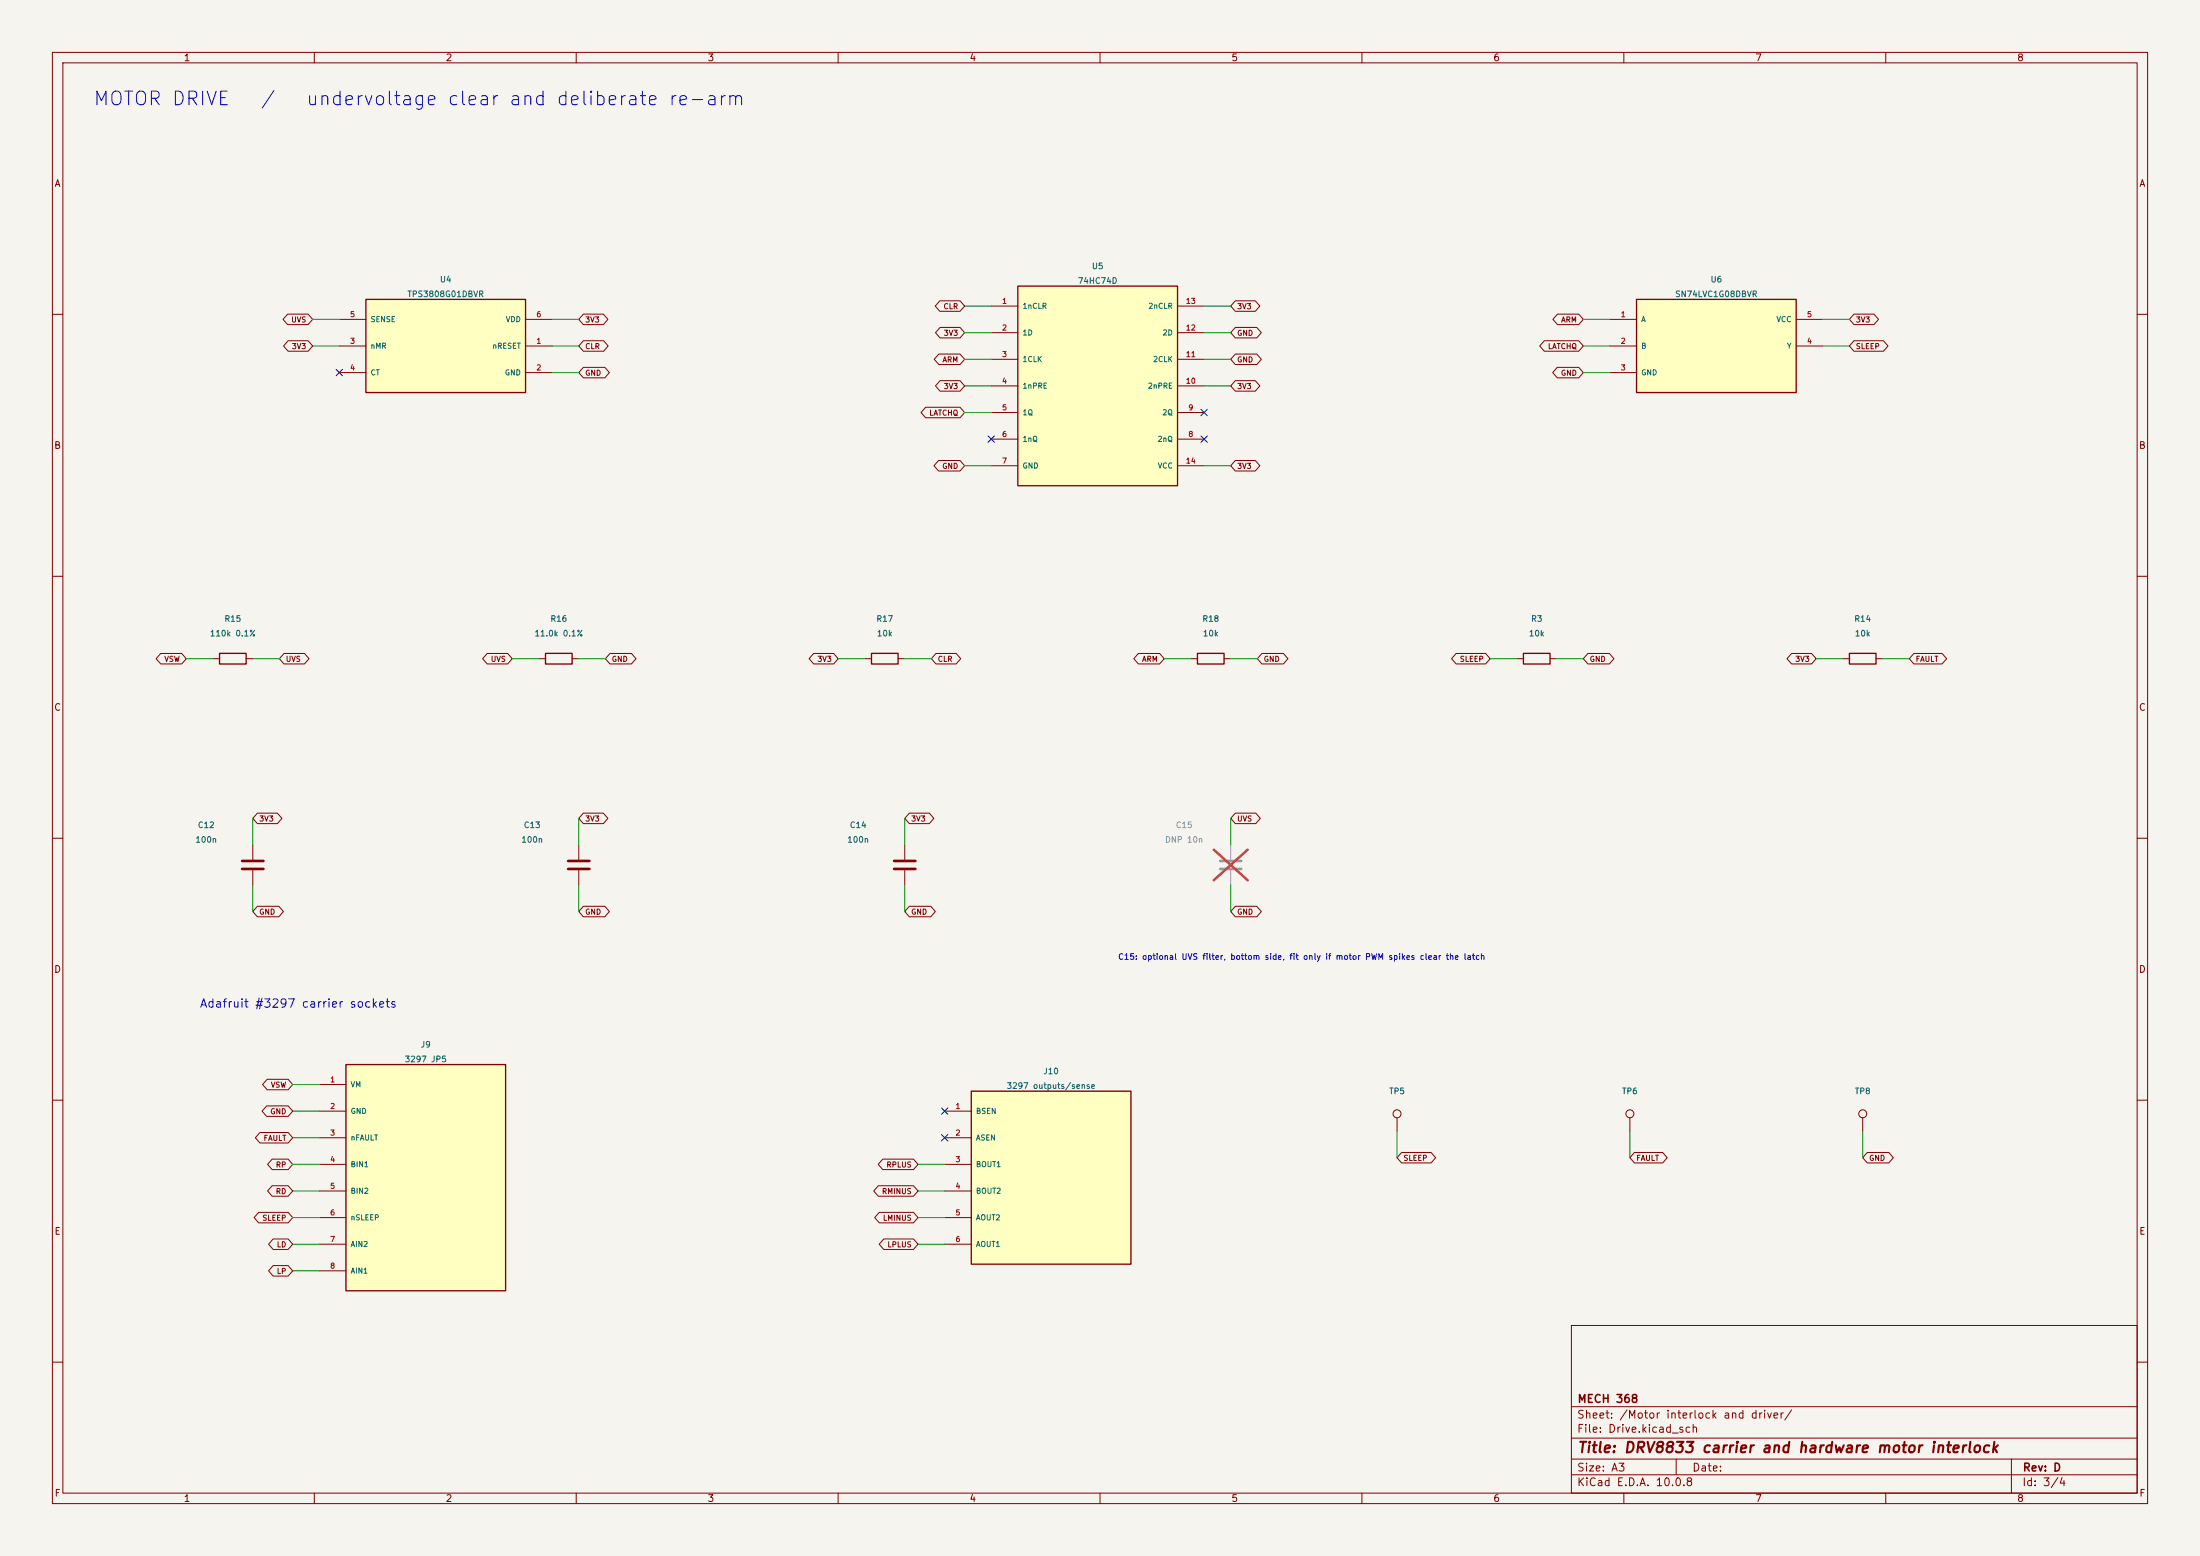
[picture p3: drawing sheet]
(kicad_sch
(version 20250114)
(generator "eeschema")
(paper "A3")
(title_block (title "DRV8833 carrier and hardware motor interlock") (rev "D") (company "MECH 368"))
(lib_symbols (symbol "Connector:TestPoint" (pin_numbers (hide yes)) (pin_names (offset 0.762) (hide yes)) (exclude_from_sim no) (in_bom yes) (on_board yes) (property "Reference" "TP" (at 0 6.858 0) (effects (font (size 1.27 1.27)))) (property "Value" "TestPoint" (at 0 5.08 0) (effects (font (size 1.27 1.27)))) (property "Footprint" "" (at 5.08 0 0) (effects (font (size 1.27 1.27)) (hide yes))) (property "Datasheet" "~" (at 5.08 0 0) (effects (font (size 1.27 1.27)) (hide yes))) (property "Description" "test point" (at 0 0 0) (effects (font (size 1.27 1.27)) (hide yes))) (property "ki_keywords" "test point tp" (at 0 0 0) (effects (font (size 1.27 1.27)) (hide yes))) (property "ki_fp_filters" "Pin* Test*" (at 0 0 0) (effects (font (size 1.27 1.27)) (hide yes))) (symbol "TestPoint_0_1" (circle (center 0 3.302) (radius 0.762) (stroke (width 0) (type default)) (fill (type none)))) (symbol "TestPoint_1_1" (pin passive line (at 0 0 90) (length 2.54) (name "1" (effects (font (size 1.27 1.27)))) (number "1" (effects (font (size 1.27 1.27)))))) (embedded_fonts no)) (symbol "Device:C" (pin_numbers (hide yes)) (pin_names (offset 0.254)) (exclude_from_sim no) (in_bom yes) (on_board yes) (property "Reference" "C" (at 0.635 2.54 0) (effects (font (size 1.27 1.27)) (justify left))) (property "Value" "C" (at 0.635 -2.54 0) (effects (font (size 1.27 1.27)) (justify left))) (property "Footprint" "" (at 0.9652 -3.81 0) (effects (font (size 1.27 1.27)) (hide yes))) (property "Datasheet" "~" (at 0 0 0) (effects (font (size 1.27 1.27)) (hide yes))) (property "Description" "Unpolarized capacitor" (at 0 0 0) (effects (font (size 1.27 1.27)) (hide yes))) (property "ki_keywords" "cap capacitor" (at 0 0 0) (effects (font (size 1.27 1.27)) (hide yes))) (property "ki_fp_filters" "C_*" (at 0 0 0) (effects (font (size 1.27 1.27)) (hide yes))) (symbol "C_0_1" (polyline (pts (xy -2.032 0.762) (xy 2.032 0.762)) (stroke (width 0.508) (type default)) (fill (type none))) (polyline (pts (xy -2.032 -0.762) (xy 2.032 -0.762)) (stroke (width 0.508) (type default)) (fill (type none)))) (symbol "C_1_1" (pin passive line (at 0 3.81 270) (length 2.794) (name "~" (effects (font (size 1.27 1.27)))) (number "1" (effects (font (size 1.27 1.27))))) (pin passive line (at 0 -3.81 90) (length 2.794) (name "~" (effects (font (size 1.27 1.27)))) (number "2" (effects (font (size 1.27 1.27)))))) (embedded_fonts no)) (symbol "Device:R" (pin_numbers (hide yes)) (pin_names (offset 0)) (exclude_from_sim no) (in_bom yes) (on_board yes) (property "Reference" "R" (at 2.032 0 90) (effects (font (size 1.27 1.27)))) (property "Value" "R" (at 0 0 90) (effects (font (size 1.27 1.27)))) (property "Footprint" "" (at -1.778 0 90) (effects (font (size 1.27 1.27)) (hide yes))) (property "Datasheet" "~" (at 0 0 0) (effects (font (size 1.27 1.27)) (hide yes))) (property "Description" "Resistor" (at 0 0 0) (effects (font (size 1.27 1.27)) (hide yes))) (property "ki_keywords" "R res resistor" (at 0 0 0) (effects (font (size 1.27 1.27)) (hide yes))) (property "ki_fp_filters" "R_*" (at 0 0 0) (effects (font (size 1.27 1.27)) (hide yes))) (symbol "R_0_1" (rectangle (start -1.016 -2.54) (end 1.016 2.54) (stroke (width 0.254) (type default)) (fill (type none)))) (symbol "R_1_1" (pin passive line (at 0 3.81 270) (length 1.27) (name "~" (effects (font (size 1.27 1.27)))) (number "1" (effects (font (size 1.27 1.27))))) (pin passive line (at 0 -3.81 90) (length 1.27) (name "~" (effects (font (size 1.27 1.27)))) (number "2" (effects (font (size 1.27 1.27)))))) (embedded_fonts no)) (symbol "Robot:DRV8833_control" (pin_names (offset 0.8)) (exclude_from_sim no) (in_bom yes) (on_board yes) (property "Reference" "U" (at 0.0 -26.67 0) (effects (font (size 1.1 1.1)))) (property "Value" "DRV8833_control" (at 0.0 -24.13 0) (effects (font (size 1.1 1.1)))) (property "Footprint" "" (at 0.0 0.0 0) (effects (font (size 1.1 1.1)) (hide yes))) (property "Datasheet" "" (at 0.0 0.0 0) (effects (font (size 1.1 1.1)) (hide yes))) (symbol "DRV8833_control_0_1" (rectangle (start -15.24 21.59) (end 15.24 -21.59) (stroke (width 0.254) (type default)) (fill (type background)))) (symbol "DRV8833_control_1_1" (pin passive line (at -20.32 17.78 0) (length 5.08) (name "VM" (effects (font (size 1 1)))) (number "1" (effects (font (size 1 1))))) (pin passive line (at -20.32 12.7 0) (length 5.08) (name "GND" (effects (font (size 1 1)))) (number "2" (effects (font (size 1 1))))) (pin passive line (at -20.32 7.62 0) (length 5.08) (name "nFAULT" (effects (font (size 1 1)))) (number "3" (effects (font (size 1 1))))) (pin passive line (at -20.32 2.54 0) (length 5.08) (name "BIN1" (effects (font (size 1 1)))) (number "4" (effects (font (size 1 1))))) (pin passive line (at -20.32 -2.54 0) (length 5.08) (name "BIN2" (effects (font (size 1 1)))) (number "5" (effects (font (size 1 1))))) (pin passive line (at -20.32 -7.62 0) (length 5.08) (name "nSLEEP" (effects (font (size 1 1)))) (number "6" (effects (font (size 1 1))))) (pin passive line (at -20.32 -12.7 0) (length 5.08) (name "AIN2" (effects (font (size 1 1)))) (number "7" (effects (font (size 1 1))))) (pin passive line (at -20.32 -17.78 0) (length 5.08) (name "AIN1" (effects (font (size 1 1)))) (number "8" (effects (font (size 1 1))))))) (symbol "Robot:DRV8833_output" (pin_names (offset 0.8)) (exclude_from_sim no) (in_bom yes) (on_board yes) (property "Reference" "U" (at 0.0 -21.59 0) (effects (font (size 1.1 1.1)))) (property "Value" "DRV8833_output" (at 0.0 -19.05 0) (effects (font (size 1.1 1.1)))) (property "Footprint" "" (at 0.0 0.0 0) (effects (font (size 1.1 1.1)) (hide yes))) (property "Datasheet" "" (at 0.0 0.0 0) (effects (font (size 1.1 1.1)) (hide yes))) (symbol "DRV8833_output_0_1" (rectangle (start -15.24 16.51) (end 15.24 -16.51) (stroke (width 0.254) (type default)) (fill (type background)))) (symbol "DRV8833_output_1_1" (pin passive line (at -20.32 12.7 0) (length 5.08) (name "BSEN" (effects (font (size 1 1)))) (number "1" (effects (font (size 1 1))))) (pin passive line (at -20.32 7.62 0) (length 5.08) (name "ASEN" (effects (font (size 1 1)))) (number "2" (effects (font (size 1 1))))) (pin passive line (at -20.32 2.54 0) (length 5.08) (name "BOUT1" (effects (font (size 1 1)))) (number "3" (effects (font (size 1 1))))) (pin passive line (at -20.32 -2.54 0) (length 5.08) (name "BOUT2" (effects (font (size 1 1)))) (number "4" (effects (font (size 1 1))))) (pin passive line (at -20.32 -7.62 0) (length 5.08) (name "AOUT2" (effects (font (size 1 1)))) (number "5" (effects (font (size 1 1))))) (pin passive line (at -20.32 -12.7 0) (length 5.08) (name "AOUT1" (effects (font (size 1 1)))) (number "6" (effects (font (size 1 1))))))) (symbol "Robot:HC74" (pin_names (offset 0.8)) (exclude_from_sim no) (in_bom yes) (on_board yes) (property "Reference" "U" (at 0.0 -24.13 0) (effects (font (size 1.1 1.1)))) (property "Value" "HC74" (at 0.0 -21.59 0) (effects (font (size 1.1 1.1)))) (property "Footprint" "" (at 0.0 0.0 0) (effects (font (size 1.1 1.1)) (hide yes))) (property "Datasheet" "" (at 0.0 0.0 0) (effects (font (size 1.1 1.1)) (hide yes))) (symbol "HC74_0_1" (rectangle (start -15.24 19.05) (end 15.24 -19.05) (stroke (width 0.254) (type default)) (fill (type background)))) (symbol "HC74_1_1" (pin passive line (at -20.32 15.24 0) (length 5.08) (name "1nCLR" (effects (font (size 1 1)))) (number "1" (effects (font (size 1 1))))) (pin passive line (at -20.32 10.16 0) (length 5.08) (name "1D" (effects (font (size 1 1)))) (number "2" (effects (font (size 1 1))))) (pin passive line (at -20.32 5.08 0) (length 5.08) (name "1CLK" (effects (font (size 1 1)))) (number "3" (effects (font (size 1 1))))) (pin passive line (at -20.32 0.0 0) (length 5.08) (name "1nPRE" (effects (font (size 1 1)))) (number "4" (effects (font (size 1 1))))) (pin passive line (at -20.32 -5.08 0) (length 5.08) (name "1Q" (effects (font (size 1 1)))) (number "5" (effects (font (size 1 1))))) (pin passive line (at -20.32 -10.16 0) (length 5.08) (name "1nQ" (effects (font (size 1 1)))) (number "6" (effects (font (size 1 1))))) (pin passive line (at -20.32 -15.24 0) (length 5.08) (name "GND" (effects (font (size 1 1)))) (number "7" (effects (font (size 1 1))))) (pin passive line (at 20.32 15.24 180) (length 5.08) (name "2nCLR" (effects (font (size 1 1)))) (number "13" (effects (font (size 1 1))))) (pin passive line (at 20.32 10.16 180) (length 5.08) (name "2D" (effects (font (size 1 1)))) (number "12" (effects (font (size 1 1))))) (pin passive line (at 20.32 5.08 180) (length 5.08) (name "2CLK" (effects (font (size 1 1)))) (number "11" (effects (font (size 1 1))))) (pin passive line (at 20.32 0.0 180) (length 5.08) (name "2nPRE" (effects (font (size 1 1)))) (number "10" (effects (font (size 1 1))))) (pin passive line (at 20.32 -5.08 180) (length 5.08) (name "2Q" (effects (font (size 1 1)))) (number "9" (effects (font (size 1 1))))) (pin passive line (at 20.32 -10.16 180) (length 5.08) (name "2nQ" (effects (font (size 1 1)))) (number "8" (effects (font (size 1 1))))) (pin passive line (at 20.32 -15.24 180) (length 5.08) (name "VCC" (effects (font (size 1 1)))) (number "14" (effects (font (size 1 1))))))) (symbol "Robot:LVC1G08" (pin_names (offset 0.8)) (exclude_from_sim no) (in_bom yes) (on_board yes) (property "Reference" "U" (at 0.0 -13.97 0) (effects (font (size 1.1 1.1)))) (property "Value" "LVC1G08" (at 0.0 -11.43 0) (effects (font (size 1.1 1.1)))) (property "Footprint" "" (at 0.0 0.0 0) (effects (font (size 1.1 1.1)) (hide yes))) (property "Datasheet" "" (at 0.0 0.0 0) (effects (font (size 1.1 1.1)) (hide yes))) (symbol "LVC1G08_0_1" (rectangle (start -15.24 8.89) (end 15.24 -8.89) (stroke (width 0.254) (type default)) (fill (type background)))) (symbol "LVC1G08_1_1" (pin input line (at -20.32 5.08 0) (length 5.08) (name "A" (effects (font (size 1 1)))) (number "1" (effects (font (size 1 1))))) (pin input line (at -20.32 0.0 0) (length 5.08) (name "B" (effects (font (size 1 1)))) (number "2" (effects (font (size 1 1))))) (pin passive line (at -20.32 -5.08 0) (length 5.08) (name "GND" (effects (font (size 1 1)))) (number "3" (effects (font (size 1 1))))) (pin passive line (at 20.32 5.08 180) (length 5.08) (name "VCC" (effects (font (size 1 1)))) (number "5" (effects (font (size 1 1))))) (pin output line (at 20.32 0.0 180) (length 5.08) (name "Y" (effects (font (size 1 1)))) (number "4" (effects (font (size 1 1))))))) (symbol "Robot:TPS3808G01" (pin_names (offset 0.8)) (exclude_from_sim no) (in_bom yes) (on_board yes) (property "Reference" "U" (at 0.0 -13.97 0) (effects (font (size 1.1 1.1)))) (property "Value" "TPS3808G01" (at 0.0 -11.43 0) (effects (font (size 1.1 1.1)))) (property "Footprint" "" (at 0.0 0.0 0) (effects (font (size 1.1 1.1)) (hide yes))) (property "Datasheet" "" (at 0.0 0.0 0) (effects (font (size 1.1 1.1)) (hide yes))) (symbol "TPS3808G01_0_1" (rectangle (start -15.24 8.89) (end 15.24 -8.89) (stroke (width 0.254) (type default)) (fill (type background)))) (symbol "TPS3808G01_1_1" (pin input line (at -20.32 5.08 0) (length 5.08) (name "SENSE" (effects (font (size 1 1)))) (number "5" (effects (font (size 1 1))))) (pin input line (at -20.32 0.0 0) (length 5.08) (name "nMR" (effects (font (size 1 1)))) (number "3" (effects (font (size 1 1))))) (pin passive line (at -20.32 -5.08 0) (length 5.08) (name "CT" (effects (font (size 1 1)))) (number "4" (effects (font (size 1 1))))) (pin passive line (at 20.32 5.08 180) (length 5.08) (name "VDD" (effects (font (size 1 1)))) (number "6" (effects (font (size 1 1))))) (pin open_collector line (at 20.32 0.0 180) (length 5.08) (name "nRESET" (effects (font (size 1 1)))) (number "1" (effects (font (size 1 1))))) (pin passive line (at 20.32 -5.08 180) (length 5.08) (name "GND" (effects (font (size 1 1)))) (number "2" (effects (font (size 1 1))))))))
(text "MOTOR DRIVE   /   undervoltage clear and deliberate re-arm" (at 17.78 19.05 0) (effects (font (size 2.6 2.6)) (justify left)))
(wire (pts (xy 64.77 60.96) (xy 59.69 60.96)) (stroke (width 0) (type default)))
(global_label "UVS" (shape bidirectional) (at 59.69 60.96 180) (effects (font (size 1 1)) (justify right)))
(wire (pts (xy 64.77 66.04) (xy 59.69 66.04)) (stroke (width 0) (type default)))
(global_label "3V3" (shape bidirectional) (at 59.69 66.04 180) (effects (font (size 1 1)) (justify right)))
(no_connect (at 64.77 71.12))
(wire (pts (xy 105.41 60.96) (xy 110.49 60.96)) (stroke (width 0) (type default)))
(global_label "3V3" (shape bidirectional) (at 110.49 60.96 0) (effects (font (size 1 1)) (justify left)))
(wire (pts (xy 105.41 66.04) (xy 110.49 66.04)) (stroke (width 0) (type default)))
(global_label "CLR" (shape bidirectional) (at 110.49 66.04 0) (effects (font (size 1 1)) (justify left)))
(wire (pts (xy 105.41 71.12) (xy 110.49 71.12)) (stroke (width 0) (type default)))
(global_label "GND" (shape bidirectional) (at 110.49 71.12 0) (effects (font (size 1 1)) (justify left)))
(symbol (lib_id "Robot:TPS3808G01") (at 85.09 66.04 0) (unit 1) (exclude_from_sim no) (in_bom yes) (on_board yes) (dnp no) (property "Reference" "U4" (at 85.09 53.34 0) (effects (font (size 1.1 1.1)))) (property "Value" "TPS3808G01DBVR" (at 85.09 56.134 0) (effects (font (size 1.1 1.1)))) (property "Footprint" "Package_TO_SOT_SMD:SOT-23-6" (at 85.09 66.04 0) (effects (font (size 1.1 1.1)) (hide yes))) (pin "5") (pin "3") (pin "4") (pin "6") (pin "1") (pin "2"))
(wire (pts (xy 189.23 58.42) (xy 184.15 58.42)) (stroke (width 0) (type default)))
(global_label "CLR" (shape bidirectional) (at 184.15 58.42 180) (effects (font (size 1 1)) (justify right)))
(wire (pts (xy 189.23 63.5) (xy 184.15 63.5)) (stroke (width 0) (type default)))
(global_label "3V3" (shape bidirectional) (at 184.15 63.5 180) (effects (font (size 1 1)) (justify right)))
(wire (pts (xy 189.23 68.58) (xy 184.15 68.58)) (stroke (width 0) (type default)))
(global_label "ARM" (shape bidirectional) (at 184.15 68.58 180) (effects (font (size 1 1)) (justify right)))
(wire (pts (xy 189.23 73.66) (xy 184.15 73.66)) (stroke (width 0) (type default)))
(global_label "3V3" (shape bidirectional) (at 184.15 73.66 180) (effects (font (size 1 1)) (justify right)))
(wire (pts (xy 189.23 78.74) (xy 184.15 78.74)) (stroke (width 0) (type default)))
(global_label "LATCHQ" (shape bidirectional) (at 184.15 78.74 180) (effects (font (size 1 1)) (justify right)))
(no_connect (at 189.23 83.82))
(wire (pts (xy 189.23 88.9) (xy 184.15 88.9)) (stroke (width 0) (type default)))
(global_label "GND" (shape bidirectional) (at 184.15 88.9 180) (effects (font (size 1 1)) (justify right)))
(wire (pts (xy 229.87 58.42) (xy 234.95 58.42)) (stroke (width 0) (type default)))
(global_label "3V3" (shape bidirectional) (at 234.95 58.42 0) (effects (font (size 1 1)) (justify left)))
(wire (pts (xy 229.87 63.5) (xy 234.95 63.5)) (stroke (width 0) (type default)))
(global_label "GND" (shape bidirectional) (at 234.95 63.5 0) (effects (font (size 1 1)) (justify left)))
(wire (pts (xy 229.87 68.58) (xy 234.95 68.58)) (stroke (width 0) (type default)))
(global_label "GND" (shape bidirectional) (at 234.95 68.58 0) (effects (font (size 1 1)) (justify left)))
(wire (pts (xy 229.87 73.66) (xy 234.95 73.66)) (stroke (width 0) (type default)))
(global_label "3V3" (shape bidirectional) (at 234.95 73.66 0) (effects (font (size 1 1)) (justify left)))
(no_connect (at 229.87 78.74))
(no_connect (at 229.87 83.82))
(wire (pts (xy 229.87 88.9) (xy 234.95 88.9)) (stroke (width 0) (type default)))
(global_label "3V3" (shape bidirectional) (at 234.95 88.9 0) (effects (font (size 1 1)) (justify left)))
(symbol (lib_id "Robot:HC74") (at 209.55 73.66 0) (unit 1) (exclude_from_sim no) (in_bom yes) (on_board yes) (dnp no) (property "Reference" "U5" (at 209.55 50.8 0) (effects (font (size 1.1 1.1)))) (property "Value" "74HC74D" (at 209.55 53.594 0) (effects (font (size 1.1 1.1)))) (property "Footprint" "Package_SO:SOIC-14_3.9x8.7mm_P1.27mm" (at 209.55 73.66 0) (effects (font (size 1.1 1.1)) (hide yes))) (pin "1") (pin "2") (pin "3") (pin "4") (pin "5") (pin "6") (pin "7") (pin "13") (pin "12") (pin "11") (pin "10") (pin "9") (pin "8") (pin "14"))
(wire (pts (xy 307.34 60.96) (xy 302.26 60.96)) (stroke (width 0) (type default)))
(global_label "ARM" (shape bidirectional) (at 302.26 60.96 180) (effects (font (size 1 1)) (justify right)))
(wire (pts (xy 307.34 66.04) (xy 302.26 66.04)) (stroke (width 0) (type default)))
(global_label "LATCHQ" (shape bidirectional) (at 302.26 66.04 180) (effects (font (size 1 1)) (justify right)))
(wire (pts (xy 307.34 71.12) (xy 302.26 71.12)) (stroke (width 0) (type default)))
(global_label "GND" (shape bidirectional) (at 302.26 71.12 180) (effects (font (size 1 1)) (justify right)))
(wire (pts (xy 347.98 60.96) (xy 353.06 60.96)) (stroke (width 0) (type default)))
(global_label "3V3" (shape bidirectional) (at 353.06 60.96 0) (effects (font (size 1 1)) (justify left)))
(wire (pts (xy 347.98 66.04) (xy 353.06 66.04)) (stroke (width 0) (type default)))
(global_label "SLEEP" (shape bidirectional) (at 353.06 66.04 0) (effects (font (size 1 1)) (justify left)))
(symbol (lib_id "Robot:LVC1G08") (at 327.66 66.04 0) (unit 1) (exclude_from_sim no) (in_bom yes) (on_board yes) (dnp no) (property "Reference" "U6" (at 327.66 53.34 0) (effects (font (size 1.1 1.1)))) (property "Value" "SN74LVC1G08DBVR" (at 327.66 56.134 0) (effects (font (size 1.1 1.1)))) (property "Footprint" "Package_TO_SOT_SMD:SOT-23-5" (at 327.66 66.04 0) (effects (font (size 1.1 1.1)) (hide yes))) (pin "1") (pin "2") (pin "3") (pin "5") (pin "4"))
(wire (pts (xy 40.64 125.73) (xy 35.56 125.73)) (stroke (width 0) (type default)))
(global_label "VSW" (shape bidirectional) (at 35.56 125.73 180) (effects (font (size 1 1)) (justify right)))
(wire (pts (xy 48.26 125.73) (xy 53.34 125.73)) (stroke (width 0) (type default)))
(global_label "UVS" (shape bidirectional) (at 53.34 125.73 0) (effects (font (size 1 1)) (justify left)))
(symbol (lib_id "Device:R") (at 44.45 125.73 90) (unit 1) (exclude_from_sim no) (in_bom yes) (on_board yes) (dnp no) (property "Reference" "R15" (at 44.45 118.11 90) (effects (font (size 1.1 1.1)))) (property "Value" "110k 0.1%" (at 44.45 120.904 90) (effects (font (size 1.1 1.1)))) (property "Footprint" "Resistor_SMD:R_0805_2012Metric" (at 44.45 125.73 0) (effects (font (size 1.1 1.1)) (hide yes))) (pin "1") (pin "2"))
(wire (pts (xy 102.87 125.73) (xy 97.79 125.73)) (stroke (width 0) (type default)))
(global_label "UVS" (shape bidirectional) (at 97.79 125.73 180) (effects (font (size 1 1)) (justify right)))
(wire (pts (xy 110.49 125.73) (xy 115.57 125.73)) (stroke (width 0) (type default)))
(global_label "GND" (shape bidirectional) (at 115.57 125.73 0) (effects (font (size 1 1)) (justify left)))
(symbol (lib_id "Device:R") (at 106.68 125.73 90) (unit 1) (exclude_from_sim no) (in_bom yes) (on_board yes) (dnp no) (property "Reference" "R16" (at 106.68 118.11 90) (effects (font (size 1.1 1.1)))) (property "Value" "11.0k 0.1%" (at 106.68 120.904 90) (effects (font (size 1.1 1.1)))) (property "Footprint" "Resistor_SMD:R_0805_2012Metric" (at 106.68 125.73 0) (effects (font (size 1.1 1.1)) (hide yes))) (pin "1") (pin "2"))
(wire (pts (xy 165.1 125.73) (xy 160.02 125.73)) (stroke (width 0) (type default)))
(global_label "3V3" (shape bidirectional) (at 160.02 125.73 180) (effects (font (size 1 1)) (justify right)))
(wire (pts (xy 172.72 125.73) (xy 177.8 125.73)) (stroke (width 0) (type default)))
(global_label "CLR" (shape bidirectional) (at 177.8 125.73 0) (effects (font (size 1 1)) (justify left)))
(symbol (lib_id "Device:R") (at 168.91 125.73 90) (unit 1) (exclude_from_sim no) (in_bom yes) (on_board yes) (dnp no) (property "Reference" "R17" (at 168.91 118.11 90) (effects (font (size 1.1 1.1)))) (property "Value" "10k" (at 168.91 120.904 90) (effects (font (size 1.1 1.1)))) (property "Footprint" "Resistor_THT:R_Axial_DIN0207_L6.3mm_D2.5mm_P10.16mm_Horizontal" (at 168.91 125.73 0) (effects (font (size 1.1 1.1)) (hide yes))) (pin "1") (pin "2"))
(wire (pts (xy 227.33 125.73) (xy 222.25 125.73)) (stroke (width 0) (type default)))
(global_label "ARM" (shape bidirectional) (at 222.25 125.73 180) (effects (font (size 1 1)) (justify right)))
(wire (pts (xy 234.95 125.73) (xy 240.03 125.73)) (stroke (width 0) (type default)))
(global_label "GND" (shape bidirectional) (at 240.03 125.73 0) (effects (font (size 1 1)) (justify left)))
(symbol (lib_id "Device:R") (at 231.14 125.73 90) (unit 1) (exclude_from_sim no) (in_bom yes) (on_board yes) (dnp no) (property "Reference" "R18" (at 231.14 118.11 90) (effects (font (size 1.1 1.1)))) (property "Value" "10k" (at 231.14 120.904 90) (effects (font (size 1.1 1.1)))) (property "Footprint" "Resistor_THT:R_Axial_DIN0207_L6.3mm_D2.5mm_P10.16mm_Horizontal" (at 231.14 125.73 0) (effects (font (size 1.1 1.1)) (hide yes))) (pin "1") (pin "2"))
(wire (pts (xy 289.56 125.73) (xy 284.48 125.73)) (stroke (width 0) (type default)))
(global_label "SLEEP" (shape bidirectional) (at 284.48 125.73 180) (effects (font (size 1 1)) (justify right)))
(wire (pts (xy 297.18 125.73) (xy 302.26 125.73)) (stroke (width 0) (type default)))
(global_label "GND" (shape bidirectional) (at 302.26 125.73 0) (effects (font (size 1 1)) (justify left)))
(symbol (lib_id "Device:R") (at 293.37 125.73 90) (unit 1) (exclude_from_sim no) (in_bom yes) (on_board yes) (dnp no) (property "Reference" "R3" (at 293.37 118.11 90) (effects (font (size 1.1 1.1)))) (property "Value" "10k" (at 293.37 120.904 90) (effects (font (size 1.1 1.1)))) (property "Footprint" "Resistor_THT:R_Axial_DIN0207_L6.3mm_D2.5mm_P10.16mm_Horizontal" (at 293.37 125.73 0) (effects (font (size 1.1 1.1)) (hide yes))) (pin "1") (pin "2"))
(wire (pts (xy 351.79 125.73) (xy 346.71 125.73)) (stroke (width 0) (type default)))
(global_label "3V3" (shape bidirectional) (at 346.71 125.73 180) (effects (font (size 1 1)) (justify right)))
(wire (pts (xy 359.41 125.73) (xy 364.49 125.73)) (stroke (width 0) (type default)))
(global_label "FAULT" (shape bidirectional) (at 364.49 125.73 0) (effects (font (size 1 1)) (justify left)))
(symbol (lib_id "Device:R") (at 355.6 125.73 90) (unit 1) (exclude_from_sim no) (in_bom yes) (on_board yes) (dnp no) (property "Reference" "R14" (at 355.6 118.11 90) (effects (font (size 1.1 1.1)))) (property "Value" "10k" (at 355.6 120.904 90) (effects (font (size 1.1 1.1)))) (property "Footprint" "Resistor_THT:R_Axial_DIN0207_L6.3mm_D2.5mm_P10.16mm_Horizontal" (at 355.6 125.73 0) (effects (font (size 1.1 1.1)) (hide yes))) (pin "1") (pin "2"))
(wire (pts (xy 48.26 161.29) (xy 48.26 156.21)) (stroke (width 0) (type default)))
(global_label "3V3" (shape bidirectional) (at 48.26 156.21 0) (effects (font (size 1 1)) (justify left)))
(wire (pts (xy 48.26 168.91) (xy 48.26 173.99)) (stroke (width 0) (type default)))
(global_label "GND" (shape bidirectional) (at 48.26 173.99 0) (effects (font (size 1 1)) (justify left)))
(symbol (lib_id "Device:C") (at 48.26 165.1 0) (unit 1) (exclude_from_sim no) (in_bom yes) (on_board yes) (dnp no) (property "Reference" "C12" (at 39.37 157.48 0) (effects (font (size 1.1 1.1)))) (property "Value" "100n" (at 39.37 160.274 0) (effects (font (size 1.1 1.1)))) (property "Footprint" "Capacitor_SMD:C_0805_2012Metric" (at 48.26 165.1 0) (effects (font (size 1.1 1.1)) (hide yes))) (pin "1") (pin "2"))
(wire (pts (xy 110.49 161.29) (xy 110.49 156.21)) (stroke (width 0) (type default)))
(global_label "3V3" (shape bidirectional) (at 110.49 156.21 0) (effects (font (size 1 1)) (justify left)))
(wire (pts (xy 110.49 168.91) (xy 110.49 173.99)) (stroke (width 0) (type default)))
(global_label "GND" (shape bidirectional) (at 110.49 173.99 0) (effects (font (size 1 1)) (justify left)))
(symbol (lib_id "Device:C") (at 110.49 165.1 0) (unit 1) (exclude_from_sim no) (in_bom yes) (on_board yes) (dnp no) (property "Reference" "C13" (at 101.6 157.48 0) (effects (font (size 1.1 1.1)))) (property "Value" "100n" (at 101.6 160.274 0) (effects (font (size 1.1 1.1)))) (property "Footprint" "Capacitor_SMD:C_0805_2012Metric" (at 110.49 165.1 0) (effects (font (size 1.1 1.1)) (hide yes))) (pin "1") (pin "2"))
(wire (pts (xy 172.72 161.29) (xy 172.72 156.21)) (stroke (width 0) (type default)))
(global_label "3V3" (shape bidirectional) (at 172.72 156.21 0) (effects (font (size 1 1)) (justify left)))
(wire (pts (xy 172.72 168.91) (xy 172.72 173.99)) (stroke (width 0) (type default)))
(global_label "GND" (shape bidirectional) (at 172.72 173.99 0) (effects (font (size 1 1)) (justify left)))
(symbol (lib_id "Device:C") (at 172.72 165.1 0) (unit 1) (exclude_from_sim no) (in_bom yes) (on_board yes) (dnp no) (property "Reference" "C14" (at 163.83 157.48 0) (effects (font (size 1.1 1.1)))) (property "Value" "100n" (at 163.83 160.274 0) (effects (font (size 1.1 1.1)))) (property "Footprint" "Capacitor_SMD:C_0805_2012Metric" (at 172.72 165.1 0) (effects (font (size 1.1 1.1)) (hide yes))) (pin "1") (pin "2"))
(wire (pts (xy 234.95 161.29) (xy 234.95 156.21)) (stroke (width 0) (type default)))
(global_label "UVS" (shape bidirectional) (at 234.95 156.21 0) (effects (font (size 1 1)) (justify left)))
(wire (pts (xy 234.95 168.91) (xy 234.95 173.99)) (stroke (width 0) (type default)))
(global_label "GND" (shape bidirectional) (at 234.95 173.99 0) (effects (font (size 1 1)) (justify left)))
(symbol (lib_id "Device:C") (at 234.95 165.1 0) (unit 1) (exclude_from_sim no) (in_bom yes) (on_board yes) (dnp yes) (property "Reference" "C15" (at 226.06 157.48 0) (effects (font (size 1.1 1.1)))) (property "Value" "DNP 10n" (at 226.06 160.274 0) (effects (font (size 1.1 1.1)))) (property "Footprint" "Capacitor_SMD:C_0805_2012Metric" (at 234.95 165.1 0) (effects (font (size 1.1 1.1)) (hide yes))) (pin "1") (pin "2"))
(text "C15: optional UVS filter, bottom side, fit only if motor PWM spikes clear the latch" (at 213.36 182.88 0) (effects (font (size 1.1 1.1)) (justify left)))
(wire (pts (xy 60.96 207.01) (xy 55.88 207.01)) (stroke (width 0) (type default)))
(global_label "VSW" (shape bidirectional) (at 55.88 207.01 180) (effects (font (size 1 1)) (justify right)))
(wire (pts (xy 60.96 212.09) (xy 55.88 212.09)) (stroke (width 0) (type default)))
(global_label "GND" (shape bidirectional) (at 55.88 212.09 180) (effects (font (size 1 1)) (justify right)))
(wire (pts (xy 60.96 217.17) (xy 55.88 217.17)) (stroke (width 0) (type default)))
(global_label "FAULT" (shape bidirectional) (at 55.88 217.17 180) (effects (font (size 1 1)) (justify right)))
(wire (pts (xy 60.96 222.25) (xy 55.88 222.25)) (stroke (width 0) (type default)))
(global_label "RP" (shape bidirectional) (at 55.88 222.25 180) (effects (font (size 1 1)) (justify right)))
(wire (pts (xy 60.96 227.33) (xy 55.88 227.33)) (stroke (width 0) (type default)))
(global_label "RD" (shape bidirectional) (at 55.88 227.33 180) (effects (font (size 1 1)) (justify right)))
(wire (pts (xy 60.96 232.41) (xy 55.88 232.41)) (stroke (width 0) (type default)))
(global_label "SLEEP" (shape bidirectional) (at 55.88 232.41 180) (effects (font (size 1 1)) (justify right)))
(wire (pts (xy 60.96 237.49) (xy 55.88 237.49)) (stroke (width 0) (type default)))
(global_label "LD" (shape bidirectional) (at 55.88 237.49 180) (effects (font (size 1 1)) (justify right)))
(wire (pts (xy 60.96 242.57) (xy 55.88 242.57)) (stroke (width 0) (type default)))
(global_label "LP" (shape bidirectional) (at 55.88 242.57 180) (effects (font (size 1 1)) (justify right)))
(symbol (lib_id "Robot:DRV8833_control") (at 81.28 224.79 0) (unit 1) (exclude_from_sim no) (in_bom yes) (on_board yes) (dnp no) (property "Reference" "J9" (at 81.28 199.39 0) (effects (font (size 1.1 1.1)))) (property "Value" "3297 JP5" (at 81.28 202.184 0) (effects (font (size 1.1 1.1)))) (property "Footprint" "Connector_PinSocket_2.54mm:PinSocket_1x08_P2.54mm_Vertical" (at 81.28 224.79 0) (effects (font (size 1.1 1.1)) (hide yes))) (pin "1") (pin "2") (pin "3") (pin "4") (pin "5") (pin "6") (pin "7") (pin "8"))
(no_connect (at 180.34 212.09))
(no_connect (at 180.34 217.17))
(wire (pts (xy 180.34 222.25) (xy 175.26 222.25)) (stroke (width 0) (type default)))
(global_label "RPLUS" (shape bidirectional) (at 175.26 222.25 180) (effects (font (size 1 1)) (justify right)))
(wire (pts (xy 180.34 227.33) (xy 175.26 227.33)) (stroke (width 0) (type default)))
(global_label "RMINUS" (shape bidirectional) (at 175.26 227.33 180) (effects (font (size 1 1)) (justify right)))
(wire (pts (xy 180.34 232.41) (xy 175.26 232.41)) (stroke (width 0) (type default)))
(global_label "LMINUS" (shape bidirectional) (at 175.26 232.41 180) (effects (font (size 1 1)) (justify right)))
(wire (pts (xy 180.34 237.49) (xy 175.26 237.49)) (stroke (width 0) (type default)))
(global_label "LPLUS" (shape bidirectional) (at 175.26 237.49 180) (effects (font (size 1 1)) (justify right)))
(symbol (lib_id "Robot:DRV8833_output") (at 200.66 224.79 0) (unit 1) (exclude_from_sim no) (in_bom yes) (on_board yes) (dnp no) (property "Reference" "J10" (at 200.66 204.47 0) (effects (font (size 1.1 1.1)))) (property "Value" "3297 outputs/sense" (at 200.66 207.264 0) (effects (font (size 1.1 1.1)))) (property "Footprint" "Connector_PinSocket_2.54mm:PinSocket_1x06_P2.54mm_Vertical" (at 200.66 224.79 0) (effects (font (size 1.1 1.1)) (hide yes))) (pin "1") (pin "2") (pin "3") (pin "4") (pin "5") (pin "6"))
(text "Adafruit #3297 carrier sockets" (at 38.1 191.77 0) (effects (font (size 1.6 1.6)) (justify left)))
(wire (pts (xy 266.7 215.9) (xy 266.7 220.98)) (stroke (width 0) (type default)))
(global_label "SLEEP" (shape bidirectional) (at 266.7 220.98 0) (effects (font (size 1 1)) (justify left)))
(symbol (lib_id "Connector:TestPoint") (at 266.7 215.9 0) (unit 1) (exclude_from_sim no) (in_bom no) (on_board yes) (dnp no) (property "Reference" "TP5" (at 266.7 208.28 0) (effects (font (size 1.1 1.1)))) (property "Value" "SLEEP" (at 266.7 211.074 0) (effects (font (size 1.1 1.1)) (hide yes))) (property "Footprint" "TestPoint:TestPoint_Pad_D1.5mm" (at 266.7 215.9 0) (effects (font (size 1.1 1.1)) (hide yes))) (pin "1"))
(wire (pts (xy 311.15 215.9) (xy 311.15 220.98)) (stroke (width 0) (type default)))
(global_label "FAULT" (shape bidirectional) (at 311.15 220.98 0) (effects (font (size 1 1)) (justify left)))
(symbol (lib_id "Connector:TestPoint") (at 311.15 215.9 0) (unit 1) (exclude_from_sim no) (in_bom no) (on_board yes) (dnp no) (property "Reference" "TP6" (at 311.15 208.28 0) (effects (font (size 1.1 1.1)))) (property "Value" "FAULT" (at 311.15 211.074 0) (effects (font (size 1.1 1.1)) (hide yes))) (property "Footprint" "TestPoint:TestPoint_Pad_D1.5mm" (at 311.15 215.9 0) (effects (font (size 1.1 1.1)) (hide yes))) (pin "1"))
(wire (pts (xy 355.6 215.9) (xy 355.6 220.98)) (stroke (width 0) (type default)))
(global_label "GND" (shape bidirectional) (at 355.6 220.98 0) (effects (font (size 1 1)) (justify left)))
(symbol (lib_id "Connector:TestPoint") (at 355.6 215.9 0) (unit 1) (exclude_from_sim no) (in_bom no) (on_board yes) (dnp no) (property "Reference" "TP8" (at 355.6 208.28 0) (effects (font (size 1.1 1.1)))) (property "Value" "GND" (at 355.6 211.074 0) (effects (font (size 1.1 1.1)) (hide yes))) (property "Footprint" "TestPoint:TestPoint_Pad_D1.5mm" (at 355.6 215.9 0) (effects (font (size 1.1 1.1)) (hide yes))) (pin "1"))
(embedded_fonts no))
